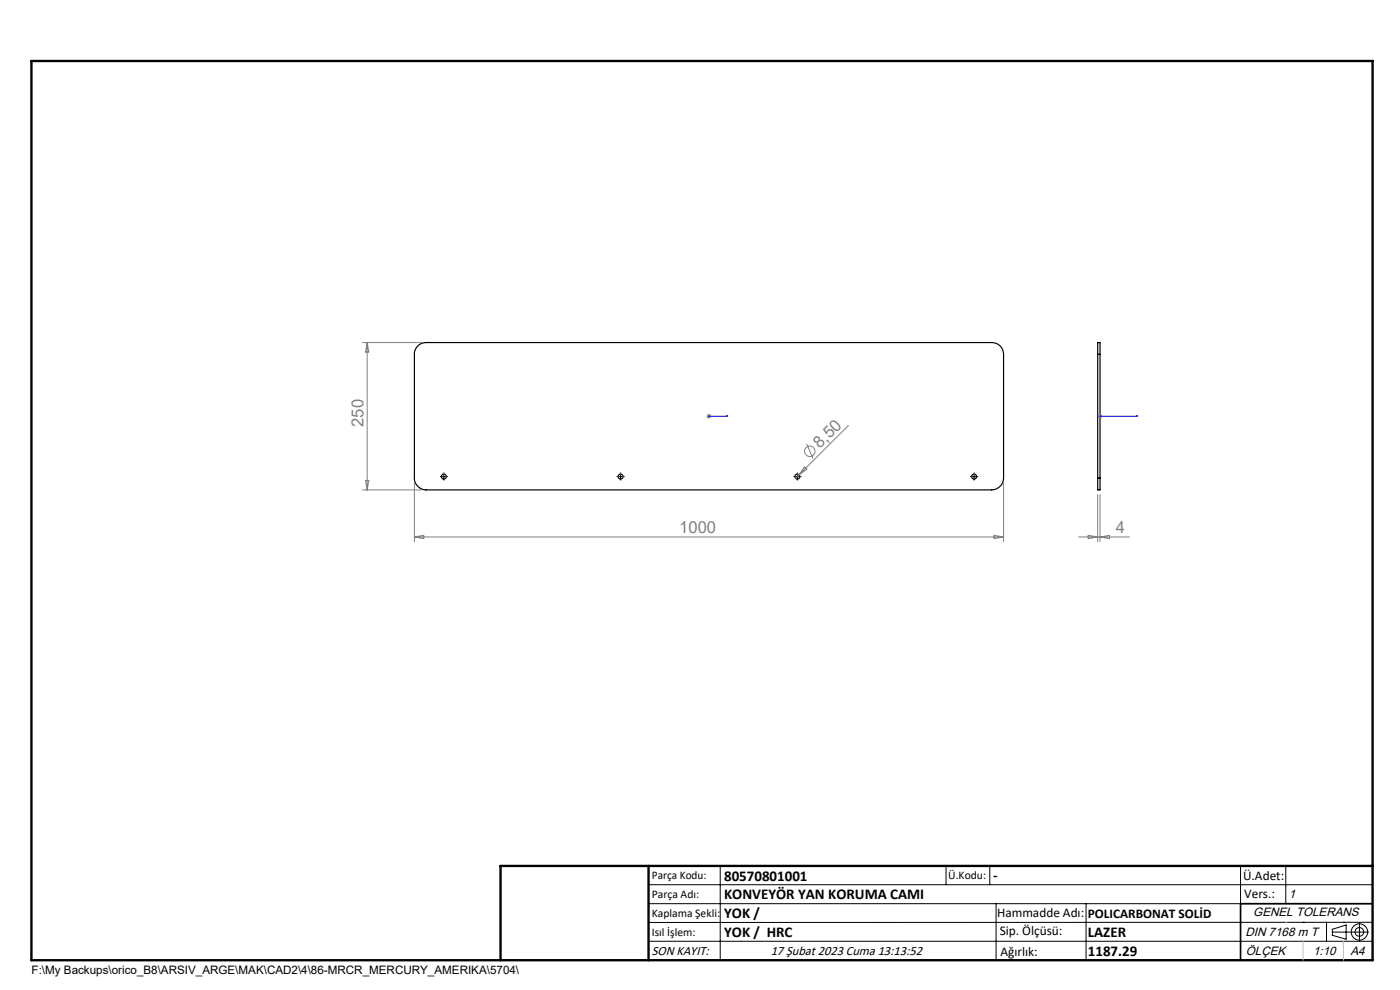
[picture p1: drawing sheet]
<svg xmlns="http://www.w3.org/2000/svg" width="297mm" height="210mm" viewBox="0 0 297 210" stroke-linecap="round" stroke-linejoin="round" font-family="sans-serif">
<g fill="none" stroke="#000" stroke-width=".25">
<path d="M88.5 73.5l.9-.6 1-.2h120a2.51 2.51 0 0 1 2.5 2.5v26.2a2.51 2.51 0 0 1-2.5 2.5h-120a2.52 2.52 0 0 1-2.5-2.5v-26.6zM232.9 75.2v-2.5h.5v2.5M232.9 75.2v26.2M232.9 75.2h.5M233.4 75.2v26.2M232.9 101.4v2.5h.5v-2.5M232.9 101.4h.5M106.2 203.7h185"/>
<circle cx="94.2" cy="101.1" r=".54"/>
<circle cx="131.7" cy="101.1" r=".54"/>
<circle cx="169.2" cy="101.1" r=".54"/>
<circle cx="206.7" cy="101.1" r=".54"/>
</g>
<g fill="none" stroke="#808080" stroke-width=".21">
<path d="M76.9 72.7h12.5M77.9 72.7v31.2M77.9 72.7l.3 2h-.7zM149.9 88.3h1M150 87.9l.7 .7M150.4 87.8v1M150.7 87.9l-.7 .7M170.7 99.1l.5 .4-1.7 1.2zM171.1 94.1l1.4 3.2M180 90.3l-10.5 10.4M232.9 88.3h1M233 87.9l.7 .7"/>
<path d="M233.4 87.8v1M233.7 87.9l-.7 .7M76.9 103.9h12.5M77.5 101.9h.7l-.3 2zM87.9 113.9h125M87.9 102.4v12.5M87.9 113.9l2-.3v.7zM169.5 100.7l-.7 .8M210.9 113.6l2 .3-2 .4zM212.9 102.4v12.5M228.8 113.9h10.8M230.9 113.6l2 .3-2 .4z"/>
<path d="M232.9 104.9v10M233.4 104.9v10M233.4 113.9l2-.3v.7z"/>
<circle cx="171.8" cy="95.7" r="1.11"/>
</g>
<g fill="none" stroke="#000" stroke-width=".21">
<path d="M93.8 101.1h.7M94.2 100.8v.6M131.3 101.1h.7M131.7 100.8v.6M168.8 101.1h.7M169.2 100.8v.6M206.3 101.1h.7M206.7 100.8v.6M137.6 187.7h153.6M137.6 191.7h153.6M137.6 199.7h153.6M152.8 183.7v20"/>
<path d="M200.7 183.7v4M210 183.7v4M211.3 191.7v12M230.4 191.7v12M263.2 183.7v20M272.8 183.7v8M276.4 195.6h.1M281.4 195.6v4.1M282.6 197.7h7.8M282.6 197.1l3-.9v3l-3-.8zM285 195.6h.1M288.4 195.8v3.8"/>
<path d="M291.2 195.6l-153.6 .1"/>
<circle cx="288.4" cy="197.7" r="1.74"/>
<circle cx="288.4" cy="197.7" r=".93"/>
</g>
<path d="M150.3 88.3h.2zM150.4 88.3h.1M150.4 88.3h4M154.4 88.3h-.4h.4M233.3 88.3h.2zM233.4 88.3h.1M233.4 88.3h8M241.4 88.3h-.5h.5" fill="none" stroke="#00f" stroke-width=".21"/>
<g fill="none" stroke="#000" stroke-width=".21" stroke-dasharray="15.2 1.3 1.3 1.3" stroke-linecap="butt">
<path d="M93.5 101.1h-.2M94.2 100.5v-.3M94.2 101.7v.2M94.8 101.1h.2M131 101.1h-.2M131.7 100.5v-.3M131.7 101.7v.2M132.3 101.1h.2M168.5 101.1h-.2M169.2 100.5v-.3M169.2 101.7v.2M169.8 101.1h.2"/>
<path d="M206 101.1h-.2M206.7 100.5v-.3M206.7 101.7v.2M207.3 101.1h.2"/>
</g>
<path d="M291.2 191.7h-28v12" fill="none" stroke="#000" stroke-width=".35"/>
<path d="M6.7 12.9h284.5v190.8h-284.5zM137.6 183.7v20M291.2 183.7h-185v20" fill="none" stroke="#000" stroke-width=".5"/>
<path d="M272.8 195.6h.1M276.4 199.7v4M285 199.7v4" fill="none" stroke="#c0c0c0" stroke-width=".21"/>
<g fill="#00f">
<path d="M154 88.3h.4zM150.3 88.3h.2z"/>
<path d="M233.3 88.3h.2zM240.9 88.3h.5z"/>
</g>
<g font-size="3.5" fill="#808080">
<text x="77.1" y="90.6" transform="rotate(-90 77.1 90.6)">250</text>
<text x="173.9" y="95.3" transform="rotate(-45 173.9 95.3)">8,50</text>
<text x="144.1" y="113.1">1000</text>
<text x="236.7" y="113.1">4</text>
</g>
<g font-size="3.2">
<text x="153.6" y="186.8">80570801001</text>
<text x="153.6" y="190.8">KONVEYÖR YAN KORUMA CAMI</text>
<text x="210.7" y="186.6">-</text>
<text x="153.6" y="194.8">YOK /</text>
<text x="153.6" y="198.8">YOK / HRC</text>
<text x="230.8" y="198.7">LAZER</text>
<text x="230.8" y="202.8">1187.29</text>
</g>
<g font-size="2.8">
<text x="263.7" y="186.7">Ü.Adet:</text>
<text x="263.9" y="190.5">Vers.:</text>
<text x="211.5" y="194.5">Hammadde Adı:</text>
<text x="230.8" y="194.7">POLICARBONAT SOLİD</text>
<text x="138.3" y="202.6">SON KAYIT:</text>
<text x="163.5" y="202.6">17 Şubat 2023 Cuma 13:13:52</text>
<text x="212.1" y="198.4">Sip. Ölçüsü:</text>
<text x="212.2" y="202.7">Ağırlık:</text>
</g>
<g font-size="2.6">
<text x="273.4" y="190.4">1</text>
<text x="265.9" y="194.4">GENEL TOLERANS</text>
<text x="264.2" y="198.5">DIN 7168 m T</text>
<text x="264.3" y="202.6">ÖLÇEK</text>
<text x="278.5" y="202.6">1:10</text>
<text x="286.5" y="202.6">A4</text>
</g>
<g font-size="2.5">
<text x="138.3" y="186.4">Parça Kodu:</text>
<text x="138.3" y="190.5">Parça Adı:</text>
<text x="201.2" y="186.5">Ü.Kodu:</text>
<text x="138.3" y="194.5">Kaplama Şekli:</text>
<text x="138.3" y="198.6">Isıl İşlem:</text>
<text x="6.7" y="206.7">F:\My Backups\orico_B8\ARSIV_ARGE\MAK\CAD2\4\86-MRCR_MERCURY_AMERIKA\5704\</text>
</g>
</svg>
